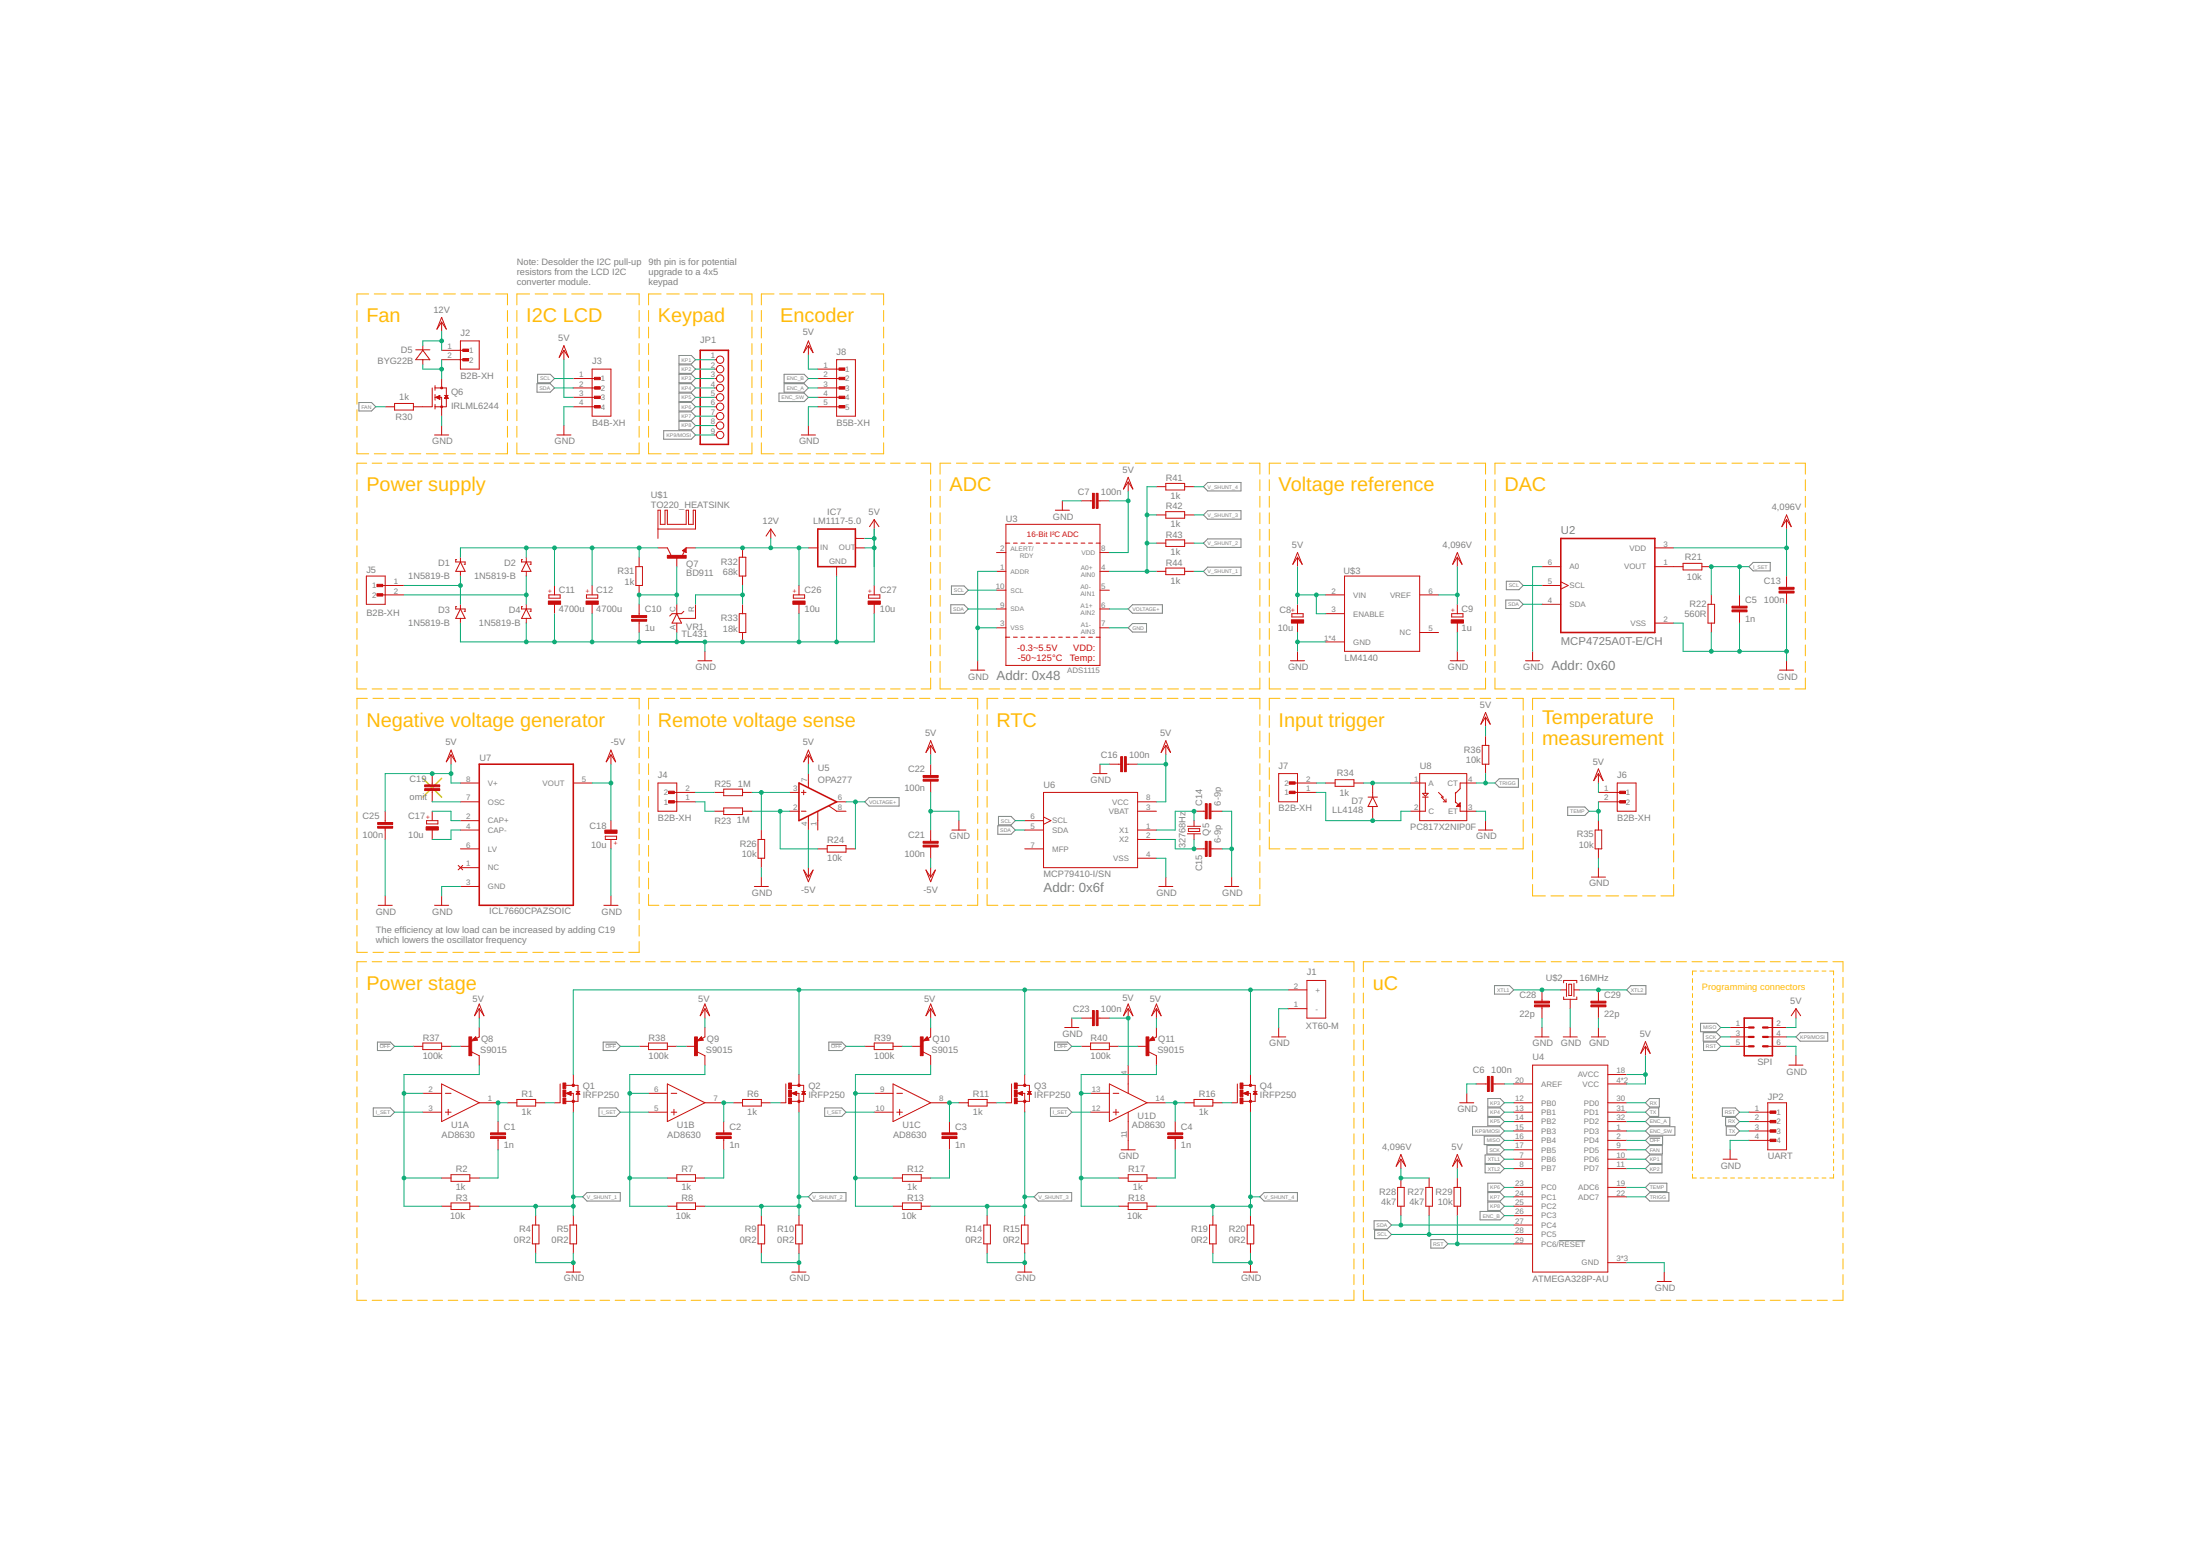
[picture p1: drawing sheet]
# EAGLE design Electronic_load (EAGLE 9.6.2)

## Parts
C1  1n  C-EUC0603  [C0603]
C2  1n  C-EUC0603  [C0603]
C3  1n  C-EUC0603  [C0603]
C4  1n  C-EUC0603  [C0603]
C5  1n  C-EUC0603  [C0603]
C6  100n  C-EUC0603  [C0603]
C7  100n  C-EUC0603  [C0603]
C8  10u  CPOL-EUCT3528  [CT3528]
C9  1u  CPOL-EUCT3216  [CT3216]
C10  1u  C-EUC0603  [C0603]
C11  4700u  CPOL-EUE7.5-16  [E7,5-16]
C12  4700u  CPOL-EUE7.5-16  [E7,5-16]
C13  100n  C-EUC0603  [C0603]
C14  6-9p  C-EUC0603  [C0603]
C15  6-9p  C-EUC0603  [C0603]
C16  100n  C-EUC0603  [C0603]
C17  10u  CPOL-EUCT3528  [CT3528]
C18  10u  CPOL-EUCT3528  [CT3528]
C19  omit  C-EUC0603  [C0603]
C21  100n  C-EUC0603  [C0603]
C22  100n  C-EUC0603  [C0603]
C23  100n  C-EUC0603K  [C0603K]
C25  100n  C-EUC0603  [C0603]
C26  10u  CPOL-EUB/3528-21W  [B/3528-21W]
C27  10u  CPOL-EUB/3528-21W  [B/3528-21W]
C28  22p  C-EUC0603  [C0603]
C29  22p  C-EUC0603  [C0603]
D1  1N5819-B  [DO41-7.6]
D2  1N5819-B  [DO41-7.6]
D3  1N5819-B  [DO41-7.6]
D4  1N5819-B  [DO41-7.6]
D5  BYG22B  [DO-214AC]
D7  LL4148  [DIOMELF3515N]
IC7  LM1117-5.0  LM1117IMPX-5.0  [SOT223]
J1  XT60-M  [AMASS_XT60-M]
J2  B2B-XH  [JST_B2B-XH-A(LF)(SN)]
J3  B4B-XH  [JST_B4B-XH-A(LF)(SN)]
J4  B2B-XH  [JST_B2B-XH-A(LF)(SN)]
J5  B2B-XH  [JST_B2B-XH-A(LF)(SN)]
J6  B2B-XH  [JST_B2B-XH-A(LF)(SN)]
J7  B2B-XH  [JST_B2B-XH-A(LF)(SN)]
J8  B5B-XH  [JST_B5B-XH-A(LF)(SN)]
JP1  PINHD-1X9  [1X09]
JP2  B4B-XH  [JST_B4B-XH-A(LF)(SN)]
Q1  IRFP250  [TO-247AD-V]
Q2  IRFP250  [TO-247AD-V]
Q3  IRFP250  [TO-247AD-V]
Q4  IRFP250  [TO-247AD-V]
Q5  32768Hz  CRYSTALTC26H  [TC26H]
Q6  IRLML6244  [SOT23]
Q7  BD911  [TO220V]
Q8  S9015  [SOT23]
Q9  S9015  [SOT23]
Q10  S9015  [SOT23]
Q11  S9015  [SOT23]
R1  1k  R-EU_R0805  [R0805]
R2  1k  R-EU_R0603  [R0603]
R3  10k  R-EU_R0603  [R0603]
R4  0R2  R-EU_R4527  [R4527]
R5  0R2  R-EU_R4527  [R4527]
R6  1k  R-EU_R0805  [R0805]
R7  1k  R-EU_R0603  [R0603]
R8  10k  R-EU_R0603  [R0603]
R9  0R2  R-EU_R4527  [R4527]
R10  0R2  R-EU_R4527  [R4527]
R11  1k  R-EU_R0805  [R0805]
R12  1k  R-EU_R0603  [R0603]
R13  10k  R-EU_R0603  [R0603]
R14  0R2  R-EU_R4527  [R4527]
R15  0R2  R-EU_R4527  [R4527]
R16  1k  R-EU_R0805  [R0805]
R17  1k  R-EU_R0603  [R0603]
R18  10k  R-EU_R0603  [R0603]
R19  0R2  R-EU_R4527  [R4527]
R20  0R2  R-EU_R4527  [R4527]
R21  10k  R-EU_R0603  [R0603]
R22  560R  R-EU_R0603  [R0603]
R23  1M  R-EU_R0603  [R0603]
R24  10k  R-EU_R0603  [R0603]
R25  1M  R-EU_R0603  [R0603]
R26  10k  R-EU_R0603  [R0603]
R27  4k7  R-EU_R0603  [R0603]
R28  4k7  R-EU_R0603  [R0603]
R29  10k  R-EU_R0603  [R0603]
R30  1k  R-EU_R0603  [R0603]
R31  1k  R-EU_R0805  [R0805]
R32  68k  R-EU_R0603  [R0603]
R33  18k  R-EU_R0603  [R0603]
R34  1k  R-EU_R0603  [R0603]
R35  10k  R-EU_R0603  [R0603]
R36  10k  R-EU_R0603  [R0603]
R37  100k  R-EU_R0603  [R0603]
R38  100k  R-EU_R0603  [R0603]
R39  100k  R-EU_R0603  [R0603]
R40  100k  R-EU_R0603  [R0603]
R41  1k  R-EU_R0603  [R0603]
R42  1k  R-EU_R0603  [R0603]
R43  1k  R-EU_R0603  [R0603]
R44  1k  R-EU_R0603  [R0603]
SPI  MA03-2  [MA03-2]
U1  ANALOG_DEVICES_AD8630ARZ-REEL7ANALOG_DEVICES_AD8630ARZ-REEL7_0_0  [ANALOG_DEVICES_AD8630ARZ-REEL7_0]
U2  MCP4725A0T-E/CH  [SOT95P270X145-6N]
U3  ADS1115  [MSOP10]
U4  ATMEGA328P-AU  [QFP80P900X900X120-32N]
U5  OPA277  OPA277-SOIC08  [SOIC-08_150MIL]
U6  MCP79410-I/SN  [SOIC127P600X175-8N]
U7  ICL7660CPAZSOIC  [SOIC8]
U8  PC817X2NIP0F  [SOT254P975X400-4N]
U$1  TO220_HEATSINK  [TO220_HEATSINK]
U$2  16MHz  CRYSTAL_3,4X2,7  [CRYSTAL_3,4X2,7]
U$3  LM4140  [SOIC8]
VR1  TL431  TL431CLP  [TO92-CLP]

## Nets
4,096V: C9.+ C13.1 R27.1 R28.1 U2.3(VDD) U$3.6(VREF) ; supply symbol labelled VDD
5V: C7.1 C8.+ C16.1 C19.1 C22.2 C23.1 C25.1 C27.+ IC7.2(OUT) IC7.TAB(OUT1) J3.3 J6.1 J8.1 Q8.2(E) Q9.2(E) Q10.2(E) Q11.2(E) R29.1 R36.2 SPI.2 U1.4(D:+V) U3.8(VDD) U4.4(VCC) U4.6(VCC) U4.18(AVCC) U5.7(V+) U6.8(VCC) U7.8(V+) U$3.2(VIN) U$3.3(ENABLE) ; supply symbol labelled VDD, VCC
12V: C26.+ D5.C IC7.3(IN) J2.1 Q7.3(E) R32.1 ; supply symbol labelled VDD, VCC
16V: C11.+ C12.+ D1.C D2.C Q7.2(C) R31.1
!OFF: R37.1 R38.1 R39.1 R40.1 U4.2(PD4)
-5V: C18.- C21.1 U5.4(V-) U7.5(VOUT) ; supply symbol labelled VDD
AREF: C6.1 U4.20(AREF)
BASE: C10.1 Q7.1(B) R31.2 VR1.C
CURRENT: R41.1 R42.1 R43.1 R44.1 U3.4(AIN0)
DAC_OUT: R21.2 U2.1(VOUT)
ENC_A: J8.3 U4.32(PD2)
ENC_B: J8.2 U4.26(PC3)
ENC_SW: J8.4 U4.1(PD3)
FAN: R30.1 U4.9(PD5)
GND: C5.2 C6.2 C7.2 C8.- C9.- C10.2 C11.- C12.- C13.2 C14.2 C15.2 C16.2 C18.+ C21.2 C22.1 C23.2 C25.2 C26.- C27.- C28.2 C29.2 D3.A D4.A IC7.1(GND) J1.1(-) J3.4 J8.5 JP2.4 Q6.2(S) R4.1 R5.1 R9.1 R10.1 R14.1 R15.1 R19.1 R20.1 R22.2 R26.1 R33.2 R35.1 SPI.6 U1.11(D:-V) U2.2(VSS) U2.6(A0) U3.1(ADDR) U3.3(VSS) U3.7(AIN3) U4.3(GND) U4.5(GND) U4.21(GND) U6.4(VSS) U7.3(GND) U8.3(ET) U$2.GND U$2.GND2 U$3.1(GND) U$3.4(GND) U$3.7(GND) U$3.8(GND) VR1.A
I_SET: C5.1 R21.1 R22.1 U1.3(A:+IN_A) U1.5(B:+IN_B) U1.10(C:+IN_C) U1.12(D:+IN_D)
KP1: JP1.1 U4.10(PD6)
KP2: JP1.2 U4.11(PD7)
KP3: JP1.3 U4.12(PB0)
KP4: JP1.4 U4.13(PB1)
KP5: JP1.5 U4.14(PB2)
KP6: JP1.6 U4.23(PC0)
KP7: JP1.7 U4.24(PC1)
KP8: JP1.8 U4.25(PC2)
KP9/MOSI: JP1.9 SPI.4 U4.15(PB3)
MISO: SPI.1 U4.16(PB4)
N$1: D7.C(K) R34.1 U8.1(A)
N$2: R25.2 R26.2 U5.3(+IN)
N$3: C1.2 R2.2
N$4: C1.1 R1.1 U1.1(A:OUT_A)
N$5: Q1.G R1.2
N$6: Q8.3(C) R2.1 R3.2 U1.2(A:-IN_A)
N$7: J7.2 R34.2
N$8: J1.2(+) Q1.D Q2.D Q3.D Q4.D
N$9: C2.2 R7.2
N$10: C2.1 R6.1 U1.7(B:OUT_B)
N$11: Q2.G R6.2
N$12: Q8.1(B) R37.2
N$13: Q9.3(C) R7.1 R8.2 U1.6(B:-IN_B)
N$14: R23.2 R24.1 U5.2(-IN)
N$15: C3.2 R12.2
N$16: C3.1 R11.1 U1.8(C:OUT_C)
N$17: Q3.G R11.2
N$18: Q10.3(C) R12.1 R13.2 U1.9(C:-IN_C)
N$20: C4.2 R17.2
N$21: C4.1 R16.1 U1.14(D:OUT_D)
N$22: Q4.G R16.2
N$23: Q11.3(C) R17.1 R18.2 U1.13(D:-IN_D)
N$24: D5.A J2.2 Q6.3(D)
N$25: J4.2 R25.1
N$26: J4.1 R23.1
N$27: D1.A D3.C J5.1
N$28: D2.A D4.C J5.2
N$30: Q6.1(G) R30.2
N$31: C17.+ U7.2(CAP+)
N$32: C17.- U7.4(CAP-)
N$33: C14.1 Q5.2 U6.1(X1)
N$34: C15.1 Q5.1 U6.2(X2)
N$35: C19.2 U7.7(OSC)
N$37: Q9.1(B) R38.2
N$38: R32.2 R33.1 VR1.R
N$40: Q10.1(B) R39.2
N$42: Q11.1(B) R40.2
RST: JP2.1 R29.2 SPI.5 U4.29(PC6/!RESET)
RX: JP2.2 U4.30(PD0)
SCK: SPI.3 U4.17(PB5)
SCL: J3.1 R27.2 U2.5(SCL) U3.10(SCL) U4.28(PC5) U6.6(SCL)
SDA: J3.2 R28.2 U2.4(SDA) U3.9(SDA) U4.27(PC4) U6.5(SDA)
T_GND: D7.A J7.1 U8.2(C)
TEMP: J6.2 R35.2 U4.19(ADC6)
TRIGG: R36.1 U4.22(ADC7) U8.4(CT)
TX: JP2.3 U4.31(PD1)
V_SHUNT_1: Q1.S R3.1 R4.2 R5.2 R44.2
V_SHUNT_2: Q2.S R8.1 R9.2 R10.2 R43.2
V_SHUNT_3: Q3.S R13.1 R14.2 R15.2 R42.2
V_SHUNT_4: Q4.S R18.1 R19.2 R20.2 R41.2
VOLTAGE+: R24.2 U3.6(AIN2) U5.6(OUT)
XTL1: C28.1 U4.7(PB6) U$2.CRST1
XTL2: C29.1 U4.8(PB7) U$2.CRST2
Unconnected: U3.2(ALERT/RDY) U3.5(AIN1) U5.1(CMP1) U5.8(CMP2) U6.7(MFP) U7.1(NC) U7.6(LV) U$1.P$1(K) U$3.5(NC)

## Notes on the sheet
- Note: Desolder the I2C pull-up
  resistors from the LCD I2C 
  converter module.
- 9th pin is for potential
  upgrade to a 4x5
  keypad
- Fan | I2C LCD | Keypad | Encoder
- Power supply | ADC | Voltage reference | DAC
- Addr: 0x60
- Addr: 0x48
- Negative voltage generator | Remote voltage sense | RTC | Input trigger
- Temperature
  measurement
- Addr: 0x6f
- The efficiency at low load can be increased by adding C19
  which lowers the oscillator frequency
- Power stage | uC | Programming connectors
- UART

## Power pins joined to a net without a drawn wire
VBAT: U6.3(VBAT)
